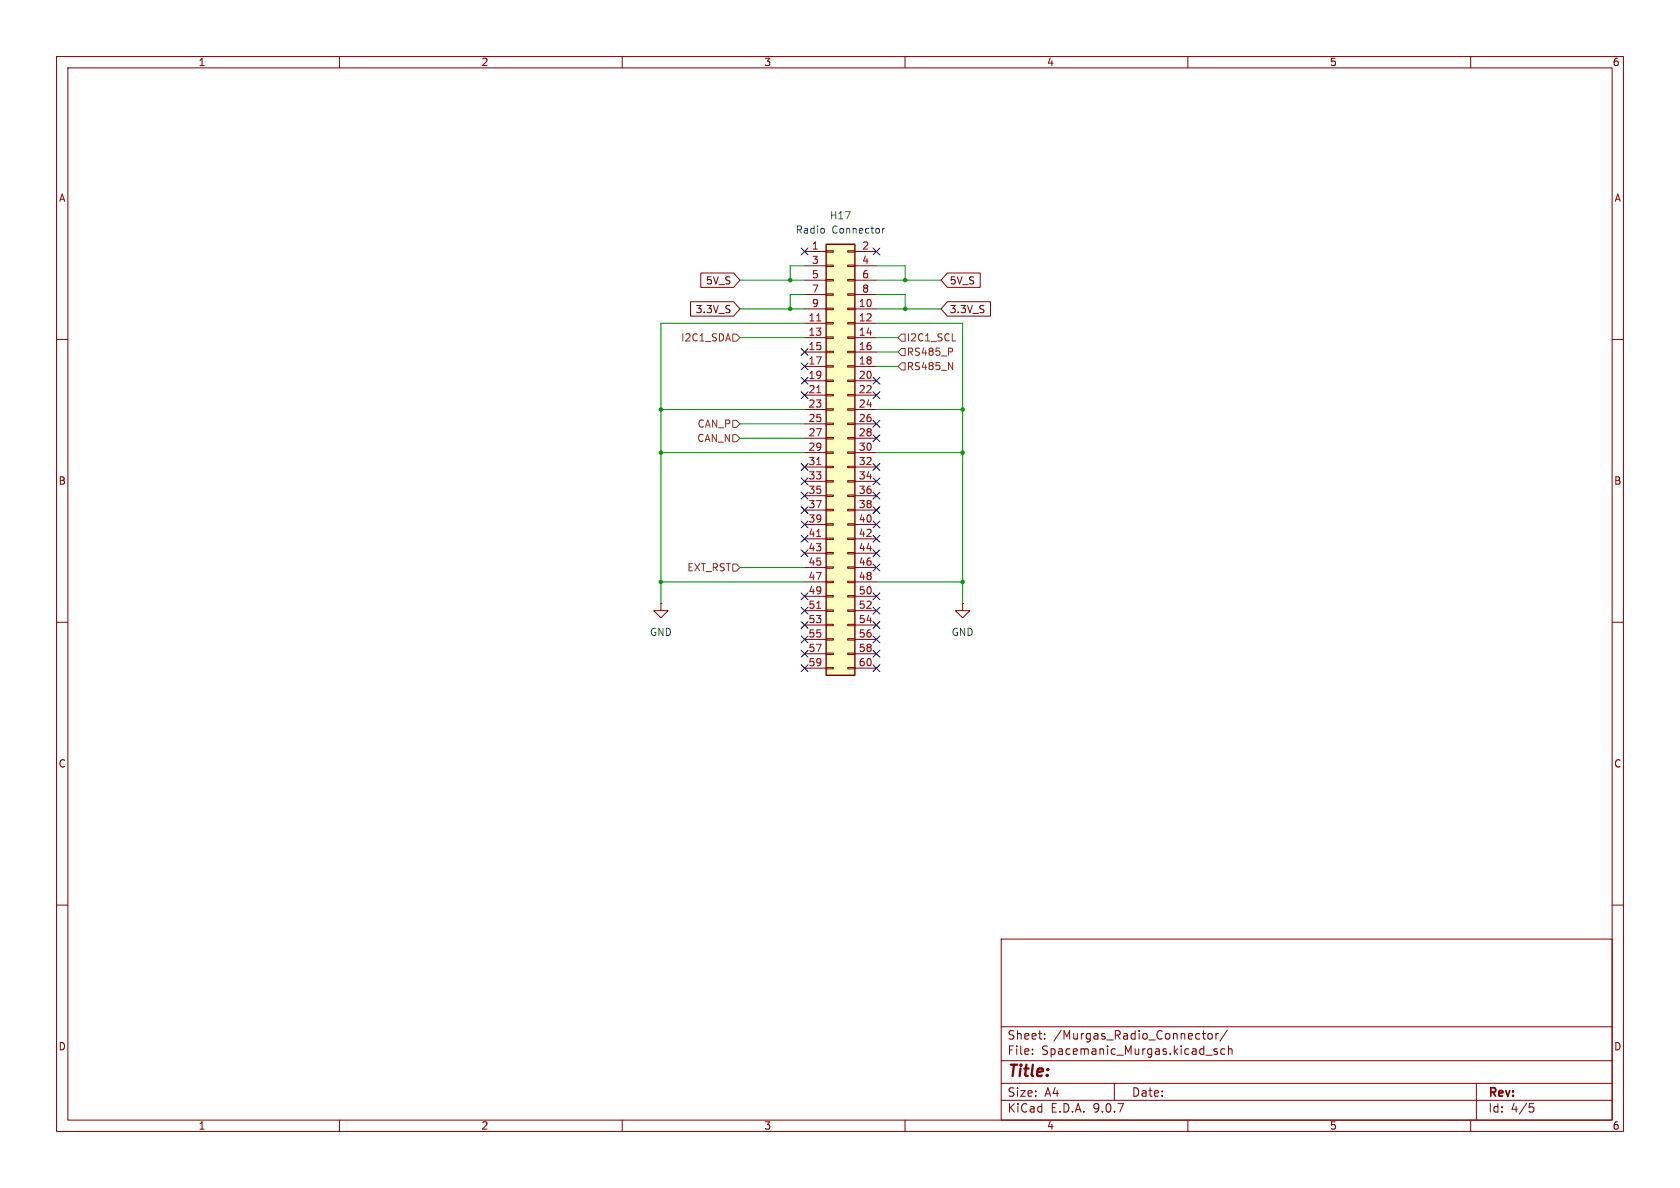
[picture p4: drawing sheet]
(kicad_sch
 (version 20250114)
 (generator "eeschema")
 (generator_version "9.0")
 (paper "A4")
 (lib_symbols
  (symbol "Connector_Generic:Conn_02x30_Odd_Even"
   (pin_names
    (offset 1.016) (hide yes)) (exclude_from_sim no) (in_bom yes) (on_board yes)
   (property "Reference" "J" (at 1.27 38.1 0) (effects (font (size 1.27 1.27))))
   (property "Value" "Conn_02x30_Odd_Even" (at 1.27 -40.64 0) (effects (font (size 1.27 1.27))))
   (property "Footprint" "" (at 0 0 0) (effects (font (size 1.27 1.27)) (hide yes)))
   (property "Datasheet" "~" (at 0 0 0) (effects (font (size 1.27 1.27)) (hide yes)))
   (property "Description" "Generic connector, double row, 02x30, odd/even pin numbering scheme (row 1 odd numbers, row 2 even numbers), script generated (kicad-library-utils/schlib/autogen/connector/)" (at 0 0 0) (effects (font (size 1.27 1.27)) (hide yes)))
   (symbol "Conn_02x30_Odd_Even_1_1"
    (rectangle (start -1.27 36.83) (end 3.81 -39.37) (stroke (width 0.254) (type default)) (fill (type background)))
    (rectangle (start -1.27 35.687) (end 0 35.433) (stroke (width 0.1524) (type default)) (fill (type none)))
    (rectangle (start -1.27 33.147) (end 0 32.893) (stroke (width 0.1524) (type default)) (fill (type none)))
    (rectangle (start -1.27 30.607) (end 0 30.353) (stroke (width 0.1524) (type default)) (fill (type none)))
    (rectangle (start -1.27 28.067) (end 0 27.813) (stroke (width 0.1524) (type default)) (fill (type none)))
    (rectangle (start -1.27 25.527) (end 0 25.273) (stroke (width 0.1524) (type default)) (fill (type none)))
    (rectangle (start -1.27 22.987) (end 0 22.733) (stroke (width 0.1524) (type default)) (fill (type none)))
    (rectangle (start -1.27 20.447) (end 0 20.193) (stroke (width 0.1524) (type default)) (fill (type none)))
    (rectangle (start -1.27 17.907) (end 0 17.653) (stroke (width 0.1524) (type default)) (fill (type none)))
    (rectangle (start -1.27 15.367) (end 0 15.113) (stroke (width 0.1524) (type default)) (fill (type none)))
    (rectangle (start -1.27 12.827) (end 0 12.573) (stroke (width 0.1524) (type default)) (fill (type none)))
    (rectangle (start -1.27 10.287) (end 0 10.033) (stroke (width 0.1524) (type default)) (fill (type none)))
    (rectangle (start -1.27 7.747) (end 0 7.493) (stroke (width 0.1524) (type default)) (fill (type none)))
    (rectangle (start -1.27 5.207) (end 0 4.953) (stroke (width 0.1524) (type default)) (fill (type none)))
    (rectangle (start -1.27 2.667) (end 0 2.413) (stroke (width 0.1524) (type default)) (fill (type none)))
    (rectangle (start -1.27 0.127) (end 0 -0.127) (stroke (width 0.1524) (type default)) (fill (type none)))
    (rectangle (start -1.27 -2.413) (end 0 -2.667) (stroke (width 0.1524) (type default)) (fill (type none)))
    (rectangle (start -1.27 -4.953) (end 0 -5.207) (stroke (width 0.1524) (type default)) (fill (type none)))
    (rectangle (start -1.27 -7.493) (end 0 -7.747) (stroke (width 0.1524) (type default)) (fill (type none)))
    (rectangle (start -1.27 -10.033) (end 0 -10.287) (stroke (width 0.1524) (type default)) (fill (type none)))
    (rectangle (start -1.27 -12.573) (end 0 -12.827) (stroke (width 0.1524) (type default)) (fill (type none)))
    (rectangle (start -1.27 -15.113) (end 0 -15.367) (stroke (width 0.1524) (type default)) (fill (type none)))
    (rectangle (start -1.27 -17.653) (end 0 -17.907) (stroke (width 0.1524) (type default)) (fill (type none)))
    (rectangle (start -1.27 -20.193) (end 0 -20.447) (stroke (width 0.1524) (type default)) (fill (type none)))
    (rectangle (start -1.27 -22.733) (end 0 -22.987) (stroke (width 0.1524) (type default)) (fill (type none)))
    (rectangle (start -1.27 -25.273) (end 0 -25.527) (stroke (width 0.1524) (type default)) (fill (type none)))
    (rectangle (start -1.27 -27.813) (end 0 -28.067) (stroke (width 0.1524) (type default)) (fill (type none)))
    (rectangle (start -1.27 -30.353) (end 0 -30.607) (stroke (width 0.1524) (type default)) (fill (type none)))
    (rectangle (start -1.27 -32.893) (end 0 -33.147) (stroke (width 0.1524) (type default)) (fill (type none)))
    (rectangle (start -1.27 -35.433) (end 0 -35.687) (stroke (width 0.1524) (type default)) (fill (type none)))
    (rectangle (start -1.27 -37.973) (end 0 -38.227) (stroke (width 0.1524) (type default)) (fill (type none)))
    (rectangle (start 3.81 35.687) (end 2.54 35.433) (stroke (width 0.1524) (type default)) (fill (type none)))
    (rectangle (start 3.81 33.147) (end 2.54 32.893) (stroke (width 0.1524) (type default)) (fill (type none)))
    (rectangle (start 3.81 30.607) (end 2.54 30.353) (stroke (width 0.1524) (type default)) (fill (type none)))
    (rectangle (start 3.81 28.067) (end 2.54 27.813) (stroke (width 0.1524) (type default)) (fill (type none)))
    (rectangle (start 3.81 25.527) (end 2.54 25.273) (stroke (width 0.1524) (type default)) (fill (type none)))
    (rectangle (start 3.81 22.987) (end 2.54 22.733) (stroke (width 0.1524) (type default)) (fill (type none)))
    (rectangle (start 3.81 20.447) (end 2.54 20.193) (stroke (width 0.1524) (type default)) (fill (type none)))
    (rectangle (start 3.81 17.907) (end 2.54 17.653) (stroke (width 0.1524) (type default)) (fill (type none)))
    (rectangle (start 3.81 15.367) (end 2.54 15.113) (stroke (width 0.1524) (type default)) (fill (type none)))
    (rectangle (start 3.81 12.827) (end 2.54 12.573) (stroke (width 0.1524) (type default)) (fill (type none)))
    (rectangle (start 3.81 10.287) (end 2.54 10.033) (stroke (width 0.1524) (type default)) (fill (type none)))
    (rectangle (start 3.81 7.747) (end 2.54 7.493) (stroke (width 0.1524) (type default)) (fill (type none)))
    (rectangle (start 3.81 5.207) (end 2.54 4.953) (stroke (width 0.1524) (type default)) (fill (type none)))
    (rectangle (start 3.81 2.667) (end 2.54 2.413) (stroke (width 0.1524) (type default)) (fill (type none)))
    (rectangle (start 3.81 0.127) (end 2.54 -0.127) (stroke (width 0.1524) (type default)) (fill (type none)))
    (rectangle (start 3.81 -2.413) (end 2.54 -2.667) (stroke (width 0.1524) (type default)) (fill (type none)))
    (rectangle (start 3.81 -4.953) (end 2.54 -5.207) (stroke (width 0.1524) (type default)) (fill (type none)))
    (rectangle (start 3.81 -7.493) (end 2.54 -7.747) (stroke (width 0.1524) (type default)) (fill (type none)))
    (rectangle (start 3.81 -10.033) (end 2.54 -10.287) (stroke (width 0.1524) (type default)) (fill (type none)))
    (rectangle (start 3.81 -12.573) (end 2.54 -12.827) (stroke (width 0.1524) (type default)) (fill (type none)))
    (rectangle (start 3.81 -15.113) (end 2.54 -15.367) (stroke (width 0.1524) (type default)) (fill (type none)))
    (rectangle (start 3.81 -17.653) (end 2.54 -17.907) (stroke (width 0.1524) (type default)) (fill (type none)))
    (rectangle (start 3.81 -20.193) (end 2.54 -20.447) (stroke (width 0.1524) (type default)) (fill (type none)))
    (rectangle (start 3.81 -22.733) (end 2.54 -22.987) (stroke (width 0.1524) (type default)) (fill (type none)))
    (rectangle (start 3.81 -25.273) (end 2.54 -25.527) (stroke (width 0.1524) (type default)) (fill (type none)))
    (rectangle (start 3.81 -27.813) (end 2.54 -28.067) (stroke (width 0.1524) (type default)) (fill (type none)))
    (rectangle (start 3.81 -30.353) (end 2.54 -30.607) (stroke (width 0.1524) (type default)) (fill (type none)))
    (rectangle (start 3.81 -32.893) (end 2.54 -33.147) (stroke (width 0.1524) (type default)) (fill (type none)))
    (rectangle (start 3.81 -35.433) (end 2.54 -35.687) (stroke (width 0.1524) (type default)) (fill (type none)))
    (rectangle (start 3.81 -37.973) (end 2.54 -38.227) (stroke (width 0.1524) (type default)) (fill (type none)))
    (pin passive line (at -5.08 35.56 0) (length 3.81) (name "Pin_1" (effects (font (size 1.27 1.27)))) (number "1" (effects (font (size 1.27 1.27)))))
    (pin passive line (at -5.08 33.02 0) (length 3.81) (name "Pin_3" (effects (font (size 1.27 1.27)))) (number "3" (effects (font (size 1.27 1.27)))))
    (pin passive line (at -5.08 30.48 0) (length 3.81) (name "Pin_5" (effects (font (size 1.27 1.27)))) (number "5" (effects (font (size 1.27 1.27)))))
    (pin passive line (at -5.08 27.94 0) (length 3.81) (name "Pin_7" (effects (font (size 1.27 1.27)))) (number "7" (effects (font (size 1.27 1.27)))))
    (pin passive line (at -5.08 25.4 0) (length 3.81) (name "Pin_9" (effects (font (size 1.27 1.27)))) (number "9" (effects (font (size 1.27 1.27)))))
    (pin passive line (at -5.08 22.86 0) (length 3.81) (name "Pin_11" (effects (font (size 1.27 1.27)))) (number "11" (effects (font (size 1.27 1.27)))))
    (pin passive line (at -5.08 20.32 0) (length 3.81) (name "Pin_13" (effects (font (size 1.27 1.27)))) (number "13" (effects (font (size 1.27 1.27)))))
    (pin passive line (at -5.08 17.78 0) (length 3.81) (name "Pin_15" (effects (font (size 1.27 1.27)))) (number "15" (effects (font (size 1.27 1.27)))))
    (pin passive line (at -5.08 15.24 0) (length 3.81) (name "Pin_17" (effects (font (size 1.27 1.27)))) (number "17" (effects (font (size 1.27 1.27)))))
    (pin passive line (at -5.08 12.7 0) (length 3.81) (name "Pin_19" (effects (font (size 1.27 1.27)))) (number "19" (effects (font (size 1.27 1.27)))))
    (pin passive line (at -5.08 10.16 0) (length 3.81) (name "Pin_21" (effects (font (size 1.27 1.27)))) (number "21" (effects (font (size 1.27 1.27)))))
    (pin passive line (at -5.08 7.62 0) (length 3.81) (name "Pin_23" (effects (font (size 1.27 1.27)))) (number "23" (effects (font (size 1.27 1.27)))))
    (pin passive line (at -5.08 5.08 0) (length 3.81) (name "Pin_25" (effects (font (size 1.27 1.27)))) (number "25" (effects (font (size 1.27 1.27)))))
    (pin passive line (at -5.08 2.54 0) (length 3.81) (name "Pin_27" (effects (font (size 1.27 1.27)))) (number "27" (effects (font (size 1.27 1.27)))))
    (pin passive line (at -5.08 0 0) (length 3.81) (name "Pin_29" (effects (font (size 1.27 1.27)))) (number "29" (effects (font (size 1.27 1.27)))))
    (pin passive line (at -5.08 -2.54 0) (length 3.81) (name "Pin_31" (effects (font (size 1.27 1.27)))) (number "31" (effects (font (size 1.27 1.27)))))
    (pin passive line (at -5.08 -5.08 0) (length 3.81) (name "Pin_33" (effects (font (size 1.27 1.27)))) (number "33" (effects (font (size 1.27 1.27)))))
    (pin passive line (at -5.08 -7.62 0) (length 3.81) (name "Pin_35" (effects (font (size 1.27 1.27)))) (number "35" (effects (font (size 1.27 1.27)))))
    (pin passive line (at -5.08 -10.16 0) (length 3.81) (name "Pin_37" (effects (font (size 1.27 1.27)))) (number "37" (effects (font (size 1.27 1.27)))))
    (pin passive line (at -5.08 -12.7 0) (length 3.81) (name "Pin_39" (effects (font (size 1.27 1.27)))) (number "39" (effects (font (size 1.27 1.27)))))
    (pin passive line (at -5.08 -15.24 0) (length 3.81) (name "Pin_41" (effects (font (size 1.27 1.27)))) (number "41" (effects (font (size 1.27 1.27)))))
    (pin passive line (at -5.08 -17.78 0) (length 3.81) (name "Pin_43" (effects (font (size 1.27 1.27)))) (number "43" (effects (font (size 1.27 1.27)))))
    (pin passive line (at -5.08 -20.32 0) (length 3.81) (name "Pin_45" (effects (font (size 1.27 1.27)))) (number "45" (effects (font (size 1.27 1.27)))))
    (pin passive line (at -5.08 -22.86 0) (length 3.81) (name "Pin_47" (effects (font (size 1.27 1.27)))) (number "47" (effects (font (size 1.27 1.27)))))
    (pin passive line (at -5.08 -25.4 0) (length 3.81) (name "Pin_49" (effects (font (size 1.27 1.27)))) (number "49" (effects (font (size 1.27 1.27)))))
    (pin passive line (at -5.08 -27.94 0) (length 3.81) (name "Pin_51" (effects (font (size 1.27 1.27)))) (number "51" (effects (font (size 1.27 1.27)))))
    (pin passive line (at -5.08 -30.48 0) (length 3.81) (name "Pin_53" (effects (font (size 1.27 1.27)))) (number "53" (effects (font (size 1.27 1.27)))))
    (pin passive line (at -5.08 -33.02 0) (length 3.81) (name "Pin_55" (effects (font (size 1.27 1.27)))) (number "55" (effects (font (size 1.27 1.27)))))
    (pin passive line (at -5.08 -35.56 0) (length 3.81) (name "Pin_57" (effects (font (size 1.27 1.27)))) (number "57" (effects (font (size 1.27 1.27)))))
    (pin passive line (at -5.08 -38.1 0) (length 3.81) (name "Pin_59" (effects (font (size 1.27 1.27)))) (number "59" (effects (font (size 1.27 1.27)))))
    (pin passive line (at 7.62 35.56 180) (length 3.81) (name "Pin_2" (effects (font (size 1.27 1.27)))) (number "2" (effects (font (size 1.27 1.27)))))
    (pin passive line (at 7.62 33.02 180) (length 3.81) (name "Pin_4" (effects (font (size 1.27 1.27)))) (number "4" (effects (font (size 1.27 1.27)))))
    (pin passive line (at 7.62 30.48 180) (length 3.81) (name "Pin_6" (effects (font (size 1.27 1.27)))) (number "6" (effects (font (size 1.27 1.27)))))
    (pin passive line (at 7.62 27.94 180) (length 3.81) (name "Pin_8" (effects (font (size 1.27 1.27)))) (number "8" (effects (font (size 1.27 1.27)))))
    (pin passive line (at 7.62 25.4 180) (length 3.81) (name "Pin_10" (effects (font (size 1.27 1.27)))) (number "10" (effects (font (size 1.27 1.27)))))
    (pin passive line (at 7.62 22.86 180) (length 3.81) (name "Pin_12" (effects (font (size 1.27 1.27)))) (number "12" (effects (font (size 1.27 1.27)))))
    (pin passive line (at 7.62 20.32 180) (length 3.81) (name "Pin_14" (effects (font (size 1.27 1.27)))) (number "14" (effects (font (size 1.27 1.27)))))
    (pin passive line (at 7.62 17.78 180) (length 3.81) (name "Pin_16" (effects (font (size 1.27 1.27)))) (number "16" (effects (font (size 1.27 1.27)))))
    (pin passive line (at 7.62 15.24 180) (length 3.81) (name "Pin_18" (effects (font (size 1.27 1.27)))) (number "18" (effects (font (size 1.27 1.27)))))
    (pin passive line (at 7.62 12.7 180) (length 3.81) (name "Pin_20" (effects (font (size 1.27 1.27)))) (number "20" (effects (font (size 1.27 1.27)))))
    (pin passive line (at 7.62 10.16 180) (length 3.81) (name "Pin_22" (effects (font (size 1.27 1.27)))) (number "22" (effects (font (size 1.27 1.27)))))
    (pin passive line (at 7.62 7.62 180) (length 3.81) (name "Pin_24" (effects (font (size 1.27 1.27)))) (number "24" (effects (font (size 1.27 1.27)))))
    (pin passive line (at 7.62 5.08 180) (length 3.81) (name "Pin_26" (effects (font (size 1.27 1.27)))) (number "26" (effects (font (size 1.27 1.27)))))
    (pin passive line (at 7.62 2.54 180) (length 3.81) (name "Pin_28" (effects (font (size 1.27 1.27)))) (number "28" (effects (font (size 1.27 1.27)))))
    (pin passive line (at 7.62 0 180) (length 3.81) (name "Pin_30" (effects (font (size 1.27 1.27)))) (number "30" (effects (font (size 1.27 1.27)))))
    (pin passive line (at 7.62 -2.54 180) (length 3.81) (name "Pin_32" (effects (font (size 1.27 1.27)))) (number "32" (effects (font (size 1.27 1.27)))))
    (pin passive line (at 7.62 -5.08 180) (length 3.81) (name "Pin_34" (effects (font (size 1.27 1.27)))) (number "34" (effects (font (size 1.27 1.27)))))
    (pin passive line (at 7.62 -7.62 180) (length 3.81) (name "Pin_36" (effects (font (size 1.27 1.27)))) (number "36" (effects (font (size 1.27 1.27)))))
    (pin passive line (at 7.62 -10.16 180) (length 3.81) (name "Pin_38" (effects (font (size 1.27 1.27)))) (number "38" (effects (font (size 1.27 1.27)))))
    (pin passive line (at 7.62 -12.7 180) (length 3.81) (name "Pin_40" (effects (font (size 1.27 1.27)))) (number "40" (effects (font (size 1.27 1.27)))))
    (pin passive line (at 7.62 -15.24 180) (length 3.81) (name "Pin_42" (effects (font (size 1.27 1.27)))) (number "42" (effects (font (size 1.27 1.27)))))
    (pin passive line (at 7.62 -17.78 180) (length 3.81) (name "Pin_44" (effects (font (size 1.27 1.27)))) (number "44" (effects (font (size 1.27 1.27)))))
    (pin passive line (at 7.62 -20.32 180) (length 3.81) (name "Pin_46" (effects (font (size 1.27 1.27)))) (number "46" (effects (font (size 1.27 1.27)))))
    (pin passive line (at 7.62 -22.86 180) (length 3.81) (name "Pin_48" (effects (font (size 1.27 1.27)))) (number "48" (effects (font (size 1.27 1.27)))))
    (pin passive line (at 7.62 -25.4 180) (length 3.81) (name "Pin_50" (effects (font (size 1.27 1.27)))) (number "50" (effects (font (size 1.27 1.27)))))
    (pin passive line (at 7.62 -27.94 180) (length 3.81) (name "Pin_52" (effects (font (size 1.27 1.27)))) (number "52" (effects (font (size 1.27 1.27)))))
    (pin passive line (at 7.62 -30.48 180) (length 3.81) (name "Pin_54" (effects (font (size 1.27 1.27)))) (number "54" (effects (font (size 1.27 1.27)))))
    (pin passive line (at 7.62 -33.02 180) (length 3.81) (name "Pin_56" (effects (font (size 1.27 1.27)))) (number "56" (effects (font (size 1.27 1.27)))))
    (pin passive line (at 7.62 -35.56 180) (length 3.81) (name "Pin_58" (effects (font (size 1.27 1.27)))) (number "58" (effects (font (size 1.27 1.27)))))
    (pin passive line (at 7.62 -38.1 180) (length 3.81) (name "Pin_60" (effects (font (size 1.27 1.27)))) (number "60" (effects (font (size 1.27 1.27))))))
   (embedded_fonts no))
  (symbol "power:GND"
   (power)
   (pin_numbers (hide yes))
   (pin_names
    (offset 0) (hide yes)) (exclude_from_sim no) (in_bom yes) (on_board yes)
   (property "Reference" "#PWR" (at 0 -6.35 0) (effects (font (size 1.27 1.27)) (hide yes)))
   (property "Value" "GND" (at 0 -3.81 0) (effects (font (size 1.27 1.27))))
   (property "Footprint" "" (at 0 0 0) (effects (font (size 1.27 1.27)) (hide yes)))
   (property "Datasheet" "" (at 0 0 0) (effects (font (size 1.27 1.27)) (hide yes)))
   (property "Description" "Power symbol creates a global label with name \"GND\" , ground" (at 0 0 0) (effects (font (size 1.27 1.27)) (hide yes)))
   (symbol "GND_0_1"
    (polyline (pts (xy 0 0) (xy 0 -1.27) (xy 1.27 -1.27) (xy 0 -2.54) (xy -1.27 -1.27) (xy 0 -1.27)) (stroke (width 0) (type default)) (fill (type none))))
   (symbol "GND_1_1"
    (pin power_in line (at 0 0 270) (length 0) (name "~" (effects (font (size 1.27 1.27)))) (number "1" (effects (font (size 1.27 1.27))))))
   (embedded_fonts no)))
 (junction
  (at 116.84 80.01)
  (diameter 0)
  (color 0 0 0 0))
 (junction
  (at 170.18 80.01)
  (diameter 0)
  (color 0 0 0 0))
 (junction
  (at 160.02 49.53)
  (diameter 0)
  (color 0 0 0 0))
 (junction
  (at 170.18 102.87)
  (diameter 0)
  (color 0 0 0 0))
 (junction
  (at 139.7 54.61)
  (diameter 0)
  (color 0 0 0 0))
 (junction
  (at 139.7 49.53)
  (diameter 0)
  (color 0 0 0 0))
 (junction
  (at 116.84 102.87)
  (diameter 0)
  (color 0 0 0 0))
 (junction
  (at 116.84 72.39)
  (diameter 0)
  (color 0 0 0 0))
 (junction
  (at 170.18 72.39)
  (diameter 0)
  (color 0 0 0 0))
 (junction
  (at 160.02 54.61)
  (diameter 0)
  (color 0 0 0 0))
 (no_connect
  (at 154.94 77.47))
 (no_connect
  (at 142.24 62.23))
 (no_connect
  (at 142.24 107.95))
 (no_connect
  (at 142.24 85.09))
 (no_connect
  (at 154.94 100.33))
 (no_connect
  (at 142.24 87.63))
 (no_connect
  (at 154.94 67.31))
 (no_connect
  (at 154.94 85.09))
 (no_connect
  (at 142.24 67.31))
 (no_connect
  (at 154.94 107.95))
 (no_connect
  (at 154.94 97.79))
 (no_connect
  (at 154.94 92.71))
 (no_connect
  (at 154.94 118.11))
 (no_connect
  (at 154.94 105.41))
 (no_connect
  (at 154.94 69.85))
 (no_connect
  (at 154.94 87.63))
 (no_connect
  (at 142.24 115.57))
 (no_connect
  (at 154.94 113.03))
 (no_connect
  (at 142.24 97.79))
 (no_connect
  (at 142.24 69.85))
 (no_connect
  (at 154.94 90.17))
 (no_connect
  (at 154.94 110.49))
 (no_connect
  (at 142.24 82.55))
 (no_connect
  (at 142.24 64.77))
 (no_connect
  (at 142.24 44.45))
 (no_connect
  (at 154.94 95.25))
 (no_connect
  (at 154.94 115.57))
 (no_connect
  (at 142.24 118.11))
 (no_connect
  (at 142.24 95.25))
 (no_connect
  (at 142.24 90.17))
 (no_connect
  (at 142.24 110.49))
 (no_connect
  (at 142.24 92.71))
 (no_connect
  (at 154.94 74.93))
 (no_connect
  (at 154.94 82.55))
 (no_connect
  (at 142.24 105.41))
 (no_connect
  (at 142.24 113.03))
 (no_connect
  (at 154.94 44.45))
 (wire
  (pts (xy 116.84 72.39) (xy 142.24 72.39))
  (stroke (width 0) (type default)))
 (wire
  (pts (xy 139.7 52.07) (xy 139.7 54.61))
  (stroke (width 0) (type default)))
 (wire
  (pts (xy 130.81 59.69) (xy 142.24 59.69))
  (stroke (width 0) (type default)))
 (wire
  (pts (xy 154.94 64.77) (xy 158.75 64.77))
  (stroke (width 0) (type default)))
 (wire
  (pts (xy 154.94 52.07) (xy 160.02 52.07))
  (stroke (width 0) (type default)))
 (wire
  (pts (xy 170.18 80.01) (xy 170.18 102.87))
  (stroke (width 0) (type default)))
 (wire
  (pts (xy 160.02 52.07) (xy 160.02 54.61))
  (stroke (width 0) (type default)))
 (wire
  (pts (xy 154.94 80.01) (xy 170.18 80.01))
  (stroke (width 0) (type default)))
 (wire
  (pts (xy 154.94 62.23) (xy 158.75 62.23))
  (stroke (width 0) (type default)))
 (wire
  (pts (xy 116.84 57.15) (xy 116.84 72.39))
  (stroke (width 0) (type default)))
 (wire
  (pts (xy 116.84 72.39) (xy 116.84 80.01))
  (stroke (width 0) (type default)))
 (wire
  (pts (xy 139.7 46.99) (xy 142.24 46.99))
  (stroke (width 0) (type default)))
 (wire
  (pts (xy 160.02 49.53) (xy 166.37 49.53))
  (stroke (width 0) (type default)))
 (wire
  (pts (xy 160.02 46.99) (xy 160.02 49.53))
  (stroke (width 0) (type default)))
 (wire
  (pts (xy 139.7 46.99) (xy 139.7 49.53))
  (stroke (width 0) (type default)))
 (wire
  (pts (xy 139.7 49.53) (xy 142.24 49.53))
  (stroke (width 0) (type default)))
 (wire
  (pts (xy 139.7 54.61) (xy 142.24 54.61))
  (stroke (width 0) (type default)))
 (wire
  (pts (xy 154.94 59.69) (xy 158.75 59.69))
  (stroke (width 0) (type default)))
 (wire
  (pts (xy 116.84 102.87) (xy 142.24 102.87))
  (stroke (width 0) (type default)))
 (wire
  (pts (xy 170.18 102.87) (xy 170.18 106.68))
  (stroke (width 0) (type default)))
 (wire
  (pts (xy 116.84 57.15) (xy 142.24 57.15))
  (stroke (width 0) (type default)))
 (wire
  (pts (xy 130.81 74.93) (xy 142.24 74.93))
  (stroke (width 0) (type default)))
 (wire
  (pts (xy 154.94 72.39) (xy 170.18 72.39))
  (stroke (width 0) (type default)))
 (wire
  (pts (xy 116.84 102.87) (xy 116.84 106.68))
  (stroke (width 0) (type default)))
 (wire
  (pts (xy 160.02 54.61) (xy 166.37 54.61))
  (stroke (width 0) (type default)))
 (wire
  (pts (xy 130.81 77.47) (xy 142.24 77.47))
  (stroke (width 0) (type default)))
 (wire
  (pts (xy 130.81 100.33) (xy 142.24 100.33))
  (stroke (width 0) (type default)))
 (wire
  (pts (xy 170.18 72.39) (xy 170.18 80.01))
  (stroke (width 0) (type default)))
 (wire
  (pts (xy 139.7 52.07) (xy 142.24 52.07))
  (stroke (width 0) (type default)))
 (wire
  (pts (xy 130.81 49.53) (xy 139.7 49.53))
  (stroke (width 0) (type default)))
 (wire
  (pts (xy 154.94 54.61) (xy 160.02 54.61))
  (stroke (width 0) (type default)))
 (wire
  (pts (xy 130.81 54.61) (xy 139.7 54.61))
  (stroke (width 0) (type default)))
 (wire
  (pts (xy 154.94 102.87) (xy 170.18 102.87))
  (stroke (width 0) (type default)))
 (wire
  (pts (xy 154.94 49.53) (xy 160.02 49.53))
  (stroke (width 0) (type default)))
 (wire
  (pts (xy 116.84 80.01) (xy 142.24 80.01))
  (stroke (width 0) (type default)))
 (wire
  (pts (xy 116.84 80.01) (xy 116.84 102.87))
  (stroke (width 0) (type default)))
 (wire
  (pts (xy 170.18 57.15) (xy 170.18 72.39))
  (stroke (width 0) (type default)))
 (wire
  (pts (xy 154.94 46.99) (xy 160.02 46.99))
  (stroke (width 0) (type default)))
 (wire
  (pts (xy 154.94 57.15) (xy 170.18 57.15))
  (stroke (width 0) (type default)))
 (global_label "3.3V_S"
  (shape input)
  (at 130.81 54.61 180)
  (fields_autoplaced yes)
  (effects (font (size 1.27 1.27)) (justify right))
  (property "Intersheetrefs" "${INTERSHEET_REFS}" (at 121.5353 54.61 0) (effects (font (size 1.27 1.27)) (justify right) (hide yes))))
 (global_label "5V_S"
  (shape input)
  (at 166.37 49.53 0)
  (fields_autoplaced yes)
  (effects (font (size 1.27 1.27)) (justify left))
  (property "Intersheetrefs" "${INTERSHEET_REFS}" (at 173.8304 49.53 0) (effects (font (size 1.27 1.27)) (justify left) (hide yes))))
 (global_label "5V_S"
  (shape input)
  (at 130.81 49.53 180)
  (fields_autoplaced yes)
  (effects (font (size 1.27 1.27)) (justify right))
  (property "Intersheetrefs" "${INTERSHEET_REFS}" (at 123.3496 49.53 0) (effects (font (size 1.27 1.27)) (justify right) (hide yes))))
 (global_label "3.3V_S"
  (shape input)
  (at 166.37 54.61 0)
  (fields_autoplaced yes)
  (effects (font (size 1.27 1.27)) (justify left))
  (property "Intersheetrefs" "${INTERSHEET_REFS}" (at 175.6447 54.61 0) (effects (font (size 1.27 1.27)) (justify left) (hide yes))))
 (hierarchical_label "CAN_N"
  (shape input)
  (at 130.81 77.47 180)
  (effects (font (size 1.27 1.27)) (justify right)))
 (hierarchical_label "I2C1_SDA"
  (shape input)
  (at 130.81 59.69 180)
  (effects (font (size 1.27 1.27)) (justify right)))
 (hierarchical_label "I2C1_SCL"
  (shape input)
  (at 158.75 59.69 0)
  (effects (font (size 1.27 1.27)) (justify left)))
 (hierarchical_label "RS485_P"
  (shape input)
  (at 158.75 62.23 0)
  (effects (font (size 1.27 1.27)) (justify left)))
 (hierarchical_label "CAN_P"
  (shape input)
  (at 130.81 74.93 180)
  (effects (font (size 1.27 1.27)) (justify right)))
 (hierarchical_label "RS485_N"
  (shape input)
  (at 158.75 64.77 0)
  (effects (font (size 1.27 1.27)) (justify left)))
 (hierarchical_label "EXT_RST"
  (shape input)
  (at 130.81 100.33 180)
  (effects (font (size 1.27 1.27)) (justify right)))
 (symbol
  (lib_id "power:GND")
  (at 170.18 106.68 0)
  (unit 1)
  (exclude_from_sim no)
  (in_bom yes)
  (on_board yes)
  (dnp no)
  (fields_autoplaced yes)
  (property "Reference" "#PWR08" (at 170.18 113.03 0) (effects (font (size 1.27 1.27)) (hide yes)))
  (property "Value" "GND" (at 170.18 111.76 0) (effects (font (size 1.27 1.27))))
  (property "Footprint" "" (at 170.18 106.68 0) (effects (font (size 1.27 1.27)) (hide yes)))
  (property "Datasheet" "" (at 170.18 106.68 0) (effects (font (size 1.27 1.27)) (hide yes)))
  (property "Description" "Power symbol creates a global label with name \"GND\" , ground" (at 170.18 106.68 0) (effects (font (size 1.27 1.27)) (hide yes)))
  (pin "1"))
 (symbol
  (lib_id "Connector_Generic:Conn_02x30_Odd_Even")
  (at 147.32 80.01 0)
  (unit 1)
  (exclude_from_sim no)
  (in_bom yes)
  (on_board yes)
  (dnp no)
  (fields_autoplaced yes)
  (property "Reference" "H17" (at 148.59 38.1 0) (effects (font (size 1.27 1.27))))
  (property "Value" "Radio Connector" (at 148.59 40.64 0) (effects (font (size 1.27 1.27))))
  (property "Footprint" "Connector_Molex:CON_MolexSlimStack_54363-0689" (at 147.32 80.01 0) (effects (font (size 1.27 1.27)) (hide yes)))
  (property "Datasheet" "~" (at 147.32 80.01 0) (effects (font (size 1.27 1.27)) (hide yes)))
  (property "Description" "Generic connector, double row, 02x30, odd/even pin numbering scheme (row 1 odd numbers, row 2 even numbers), script generated (kicad-library-utils/schlib/autogen/connector/)" (at 147.32 80.01 0) (effects (font (size 1.27 1.27)) (hide yes)))
  (pin "7")
  (pin "1")
  (pin "5")
  (pin "3")
  (pin "9")
  (pin "58")
  (pin "60")
  (pin "54")
  (pin "56")
  (pin "17")
  (pin "19")
  (pin "21")
  (pin "23")
  (pin "25")
  (pin "27")
  (pin "29")
  (pin "31")
  (pin "33")
  (pin "35")
  (pin "37")
  (pin "39")
  (pin "41")
  (pin "43")
  (pin "45")
  (pin "47")
  (pin "49")
  (pin "51")
  (pin "53")
  (pin "55")
  (pin "57")
  (pin "59")
  (pin "2")
  (pin "4")
  (pin "6")
  (pin "8")
  (pin "10")
  (pin "12")
  (pin "14")
  (pin "16")
  (pin "18")
  (pin "20")
  (pin "22")
  (pin "24")
  (pin "26")
  (pin "28")
  (pin "30")
  (pin "32")
  (pin "34")
  (pin "36")
  (pin "38")
  (pin "40")
  (pin "42")
  (pin "44")
  (pin "46")
  (pin "48")
  (pin "50")
  (pin "52")
  (pin "15")
  (pin "11")
  (pin "13"))
 (symbol
  (lib_id "power:GND")
  (at 116.84 106.68 0)
  (unit 1)
  (exclude_from_sim no)
  (in_bom yes)
  (on_board yes)
  (dnp no)
  (fields_autoplaced yes)
  (property "Reference" "#PWR09" (at 116.84 113.03 0) (effects (font (size 1.27 1.27)) (hide yes)))
  (property "Value" "GND" (at 116.84 111.76 0) (effects (font (size 1.27 1.27))))
  (property "Footprint" "" (at 116.84 106.68 0) (effects (font (size 1.27 1.27)) (hide yes)))
  (property "Datasheet" "" (at 116.84 106.68 0) (effects (font (size 1.27 1.27)) (hide yes)))
  (property "Description" "Power symbol creates a global label with name \"GND\" , ground" (at 116.84 106.68 0) (effects (font (size 1.27 1.27)) (hide yes)))
  (pin "1")))
